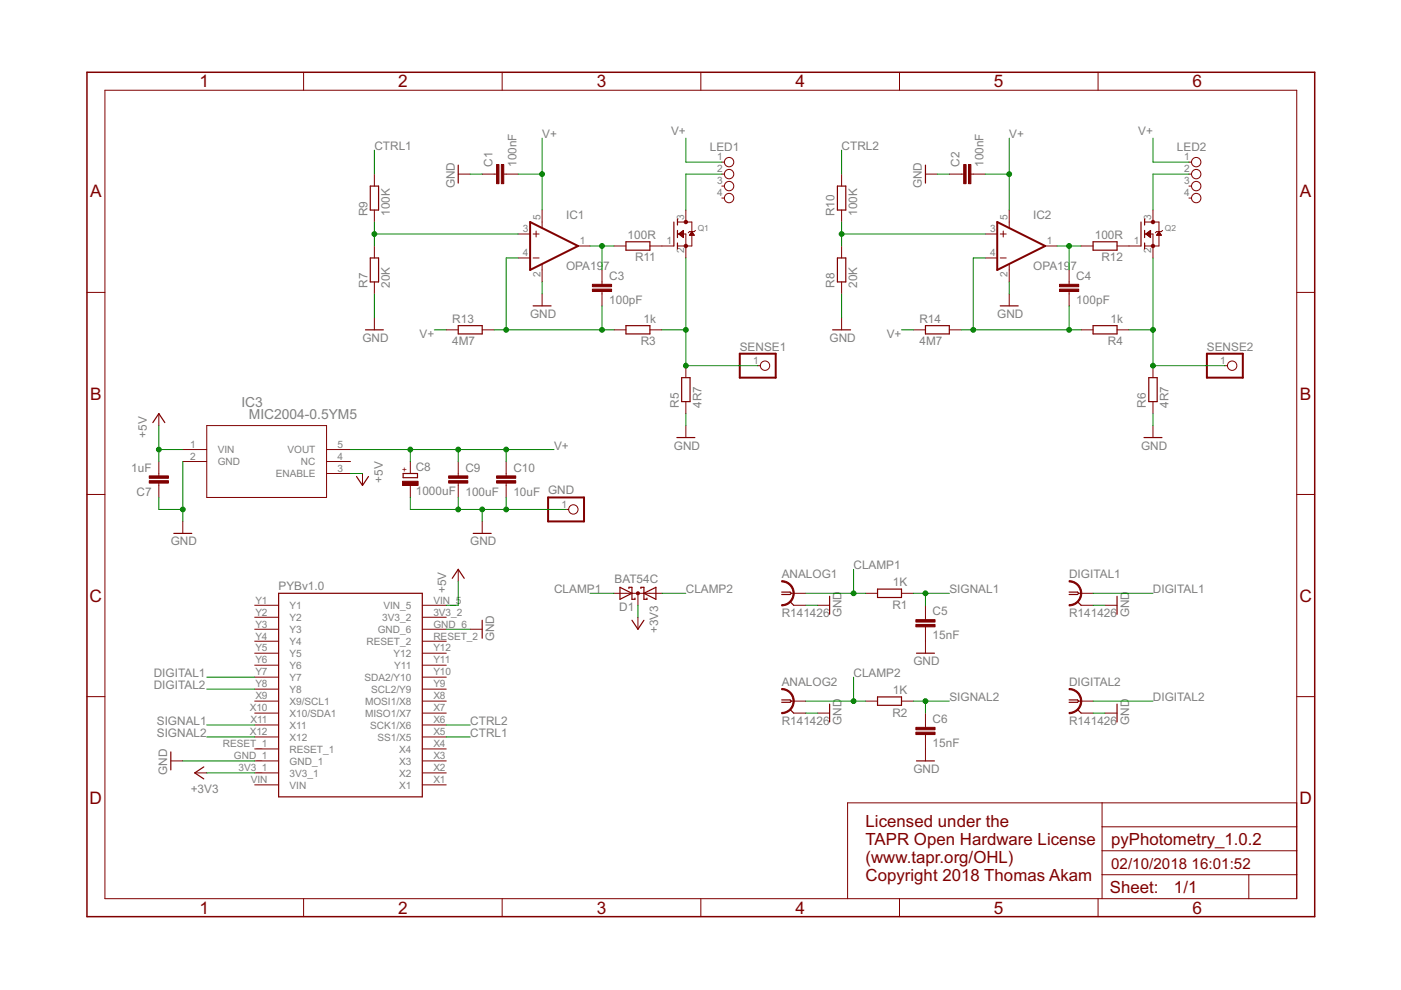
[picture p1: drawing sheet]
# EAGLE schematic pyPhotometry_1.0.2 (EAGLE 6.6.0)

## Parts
ANALOG1  R141426  [R141426]
ANALOG2  R141426  [R141426]
C1  100nF  C-EUC0805  [C0805]
C2  100nF  C-EUC0805  [C0805]
C3  100pF  C-EUC0805  [C0805]
C4  100pF  C-EUC0805  [C0805]
C5  15nF  C-EUC0805  [C0805]
C6  15nF  C-EUC0805  [C0805]
C7  1uF  C-EUC0805  [C0805]
C8  1000uF  CPOL-EU153CLV-0807  [153CLV-0807]
C9  100uF  C-EUC1206  [C1206]
C10  10uF  C-EUC1206  [C1206]
D1  BAT54C  [SOT23]
DIGITAL1  R141426  [R141426]
DIGITAL2  R141426  [R141426]
GND  PINHD-1X1  [1X01]
IC1  OPA197  [SOT23-5]
IC2  OPA197  [SOT23-5]
IC3  MIC2004-0.5YM5  [SOT-23-5_M5]
LED1  M8-4  [M8-4]
LED2  M8-4  [M8-4]
Q1  MOSFET-NREFLOW  [SOT23]
Q2  MOSFET-NREFLOW  [SOT23]
R1  1K  R-EU_M0805  [M0805]
R2  1K  R-EU_M0805  [M0805]
R3  1k  R-EU_R0805  [R0805]
R4  1k  R-EU_R0805  [R0805]
R5  4R7  R-EU_M0805  [M0805]
R6  4R7  R-EU_M0805  [M0805]
R7  20K  R-EU_R0805  [R0805]
R8  20K  R-EU_R0805  [R0805]
R9  100K  R-EU_R0805  [R0805]
R10  100K  R-EU_R0805  [R0805]
R11  100R  R-EU_R0805  [R0805]
R12  100R  R-EU_R0805  [R0805]
R13  4M7  R-EU_M0805  [M0805]
R14  4M7  R-EU_M0805  [M0805]
SENSE1  PINHD-1X1  [1X01]
SENSE2  PINHD-1X1  [1X01]
U$1  PYBOARD-REDUCED-3  [PYBOARD-REDUCED-3]

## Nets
+3V3: D1.3(CC) U$1.3V3_1
+5V: C7.2 IC3.1(VIN) IC3.3(ENABLE) U$1.VIN_5
CLAMP1: ANALOG1.1 D1.2(A2) R1.2
CLAMP2: ANALOG2.1 D1.1(A1) R2.2
CTRL1: R9.2 U$1.X5(SS1/X5)
CTRL2: R10.2 U$1.X6(SCK1/X6)
DIGITAL1: DIGITAL1.1 U$1.Y7
DIGITAL2: DIGITAL2.1 U$1.Y8
GND: ANALOG1.2(GND) ANALOG2.2(GND) C1.1 C2.1 C5.2 C6.2 C7.1 C8.- C9.2 C10.2 DIGITAL1.2(GND) DIGITAL2.2(GND) GND.1 IC1.2(V-) IC2.2(V-) IC3.2(GND) R5.1 R6.1 R7.1 R8.1 U$1.GND_1 U$1.GND_6
N$1: C3.1 IC1.1(OUT) R11.2
N$2: C3.2 IC1.4(-IN) R3.2 R13.2
N$3: IC1.3(+IN) R7.2 R9.1
N$7: Q1.1(G) R11.1
N$8: LED1.2 Q1.3(D)
N$9: Q1.2(S) R3.1 R5.2 SENSE1.1
N$11: C4.1 IC2.1(OUT) R12.2
N$12: Q2.2(S) R4.1 R6.2 SENSE2.1
N$13: C4.2 IC2.4(-IN) R4.2 R14.2
N$14: IC2.3(+IN) R8.2 R10.1
N$15: Q2.1(G) R12.1
N$16: LED2.2 Q2.3(D)
SIGNAL1: C5.1 R1.1 U$1.X11
SIGNAL2: C6.1 R2.1 U$1.X12
V+: C1.2 C2.2 C8.+ C9.1 C10.1 IC1.5(V+) IC2.5(V+) IC3.5(VOUT) LED1.1 LED2.1 R13.1 R14.1
Unconnected: IC3.4(NC) LED1.3 LED1.4 LED2.3 LED2.4 U$1.3V3_2 U$1.RESET_1 U$1.RESET_2 U$1.VIN U$1.X1 U$1.X2 U$1.X3 U$1.X4 U$1.X7(MISO1/X7) U$1.X8(MOSI1/X8) U$1.X9(X9/SCL1) U$1.X10(X10/SDA1) U$1.Y1 U$1.Y2 U$1.Y3 U$1.Y4 U$1.Y5 U$1.Y6 U$1.Y9(SCL2/Y9) U$1.Y10(SDA2/Y10) U$1.Y11 U$1.Y12

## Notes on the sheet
- Licensed under the 
  TAPR Open Hardware License
  (www.tapr.org/OHL)
  Copyright 2018 Thomas Akam

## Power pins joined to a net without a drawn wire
GND: ANALOG1.3(GND) ANALOG1.4(GND) ANALOG1.5(GND) ANALOG2.3(GND) ANALOG2.4(GND) ANALOG2.5(GND) DIGITAL1.3(GND) DIGITAL1.4(GND) DIGITAL1.5(GND) DIGITAL2.3(GND) DIGITAL2.4(GND) DIGITAL2.5(GND)
